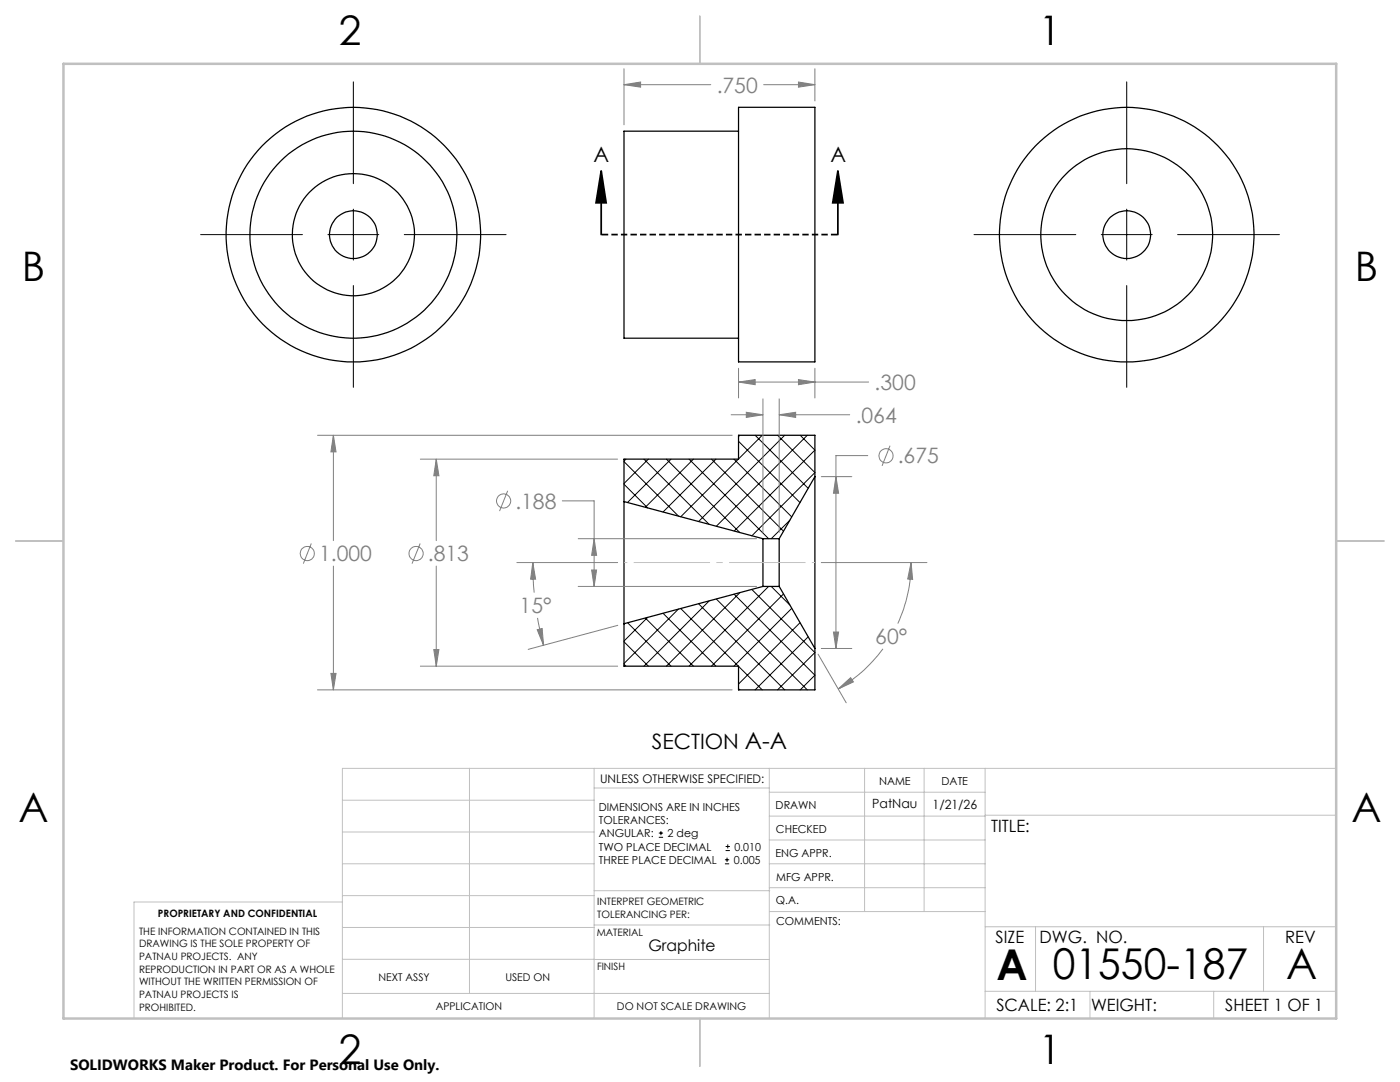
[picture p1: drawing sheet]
<svg xmlns="http://www.w3.org/2000/svg" width="279mm" height="216mm" viewBox="0 0 279 216" stroke-linecap="round" stroke-linejoin="round" font-family="sans-serif">
<g fill="none" stroke="#000" stroke-width=".25">
<path d="M147.4 21.4h15.2v50.8h-15.2zM147.4 26.2h-22.9v41.3h22.9M162.6 95.1v34.3M162.6 95.1v-8.2h-15.2v4.7h-22.9v8.5M162.6 95.1l-7.1 12.4M124.5 100.1v24.4M124.5 100.1l27.8 7.4M152.3 107.5v9.5M152.3 107.5h3.2M152.3 117h3.2M152.3 117l-27.8 7.5M155.5 107.5v9.5"/>
<path d="M155.5 117l7.1 12.4M124.5 124.5v8.4h22.9v4.8h15.2v-8.3"/>
<circle cx="70.5" cy="46.8" r="12.2"/>
<circle cx="70.5" cy="46.8" r="25.4"/>
<circle cx="70.5" cy="46.8" r="20.6"/>
<circle cx="70.6" cy="46.8" r="4.8"/>
<circle cx="224.9" cy="46.8" r="17.1"/>
<circle cx="224.9" cy="46.8" r="4.8"/>
<circle cx="224.9" cy="46.8" r="25.4"/>
</g>
<g fill="none" stroke="#000" stroke-width=".2">
<path d="M70.5 16.3v20.4M224.9 16.3v20.4M40 46.8h20.4M65.4 46.8h10.2M70.5 41.7v10.2M70.5 57v20.3M80.7 46.8h20.3M194.4 46.8h20.3M219.8 46.8h10.1M224.9 41.7v10.2M224.9 57v20.3M235 46.8h20.3"/>
<path d="M124.5 96.6l4.8 4.8M124.5 92.1l10.9 10.9M124.9 91.6l-.4 .4M128.5 91.6l13 13M129.4 91.6l-4.9 4.9M133 91.6l14.7 14.7M133.9 91.6l-8.7 8.7M137.5 91.6l15.9 15.9M138.4 91.6l-9.6 9.6M142 91.6l14.4 14.4M142.9 91.6l-10.6 10.6M146.5 91.6l11.5 11.6"/>
<path d="M147.4 88.1l12.3 12.2M147.6 86.9l-.2 .2M150.7 86.9l10.6 10.5M152.1 86.9l-16.2 16.2M155.2 86.9l7.4 7.4-12.6 12.6M156.6 86.9l-17.2 17.2M159.7 86.9l2.9 2.9-16.1 16.2M161.1 86.9l-18.2 18.1M141.5 119.9l-13 13M142.9 119.5l18.2 18.2M146.5 118.6l16.1 16.1-2.9 3M147.7 118.3l-14.7 14.6"/>
<path d="M150 117.6l12.6 12.6-7.4 7.5M153.4 117l-15.9 15.9M153.9 117l3.7 3.7M156.4 118.5l-14.4 14.4M157.6 103.8l-3.7 3.7M124.5 132.5l.4 .4M124.5 128.1l4.9 4.8M125.2 124.2l8.7 8.7M128.8 123.3l9.6 9.6M129.3 123.2l-4.8 4.7M132.3 122.4l10.6 10.5M135.4 121.5l-10.9 10.9"/>
<path d="M135.9 121.4l11.5 11.5M139.4 120.5l17.2 17.2M147.4 137.4l.2 .3M147.4 133l4.7 4.7M158 121.4l-11.5 11.5M159.7 124.2l-12.3 12.3M161.3 127.1l-10.6 10.6M131.5 167.1h.8M131.5 166.2h.8M131.9 165.8v.9M144.7 172.4h.8M144.7 171.6h.8"/>
<path d="M144.8 169.7h.9M144.8 168.9h.9M145.1 171.1v.9M145.2 168.5v.8"/>
</g>
<g fill="none" stroke="#808080" stroke-width=".2">
<path d="M124.5 16.9l3.3-.5v1zM124.5 13.7v11.2M124.5 16.9h17.4M152.4 16.9h10.2M159.3 16.4l3.3 .5-3.3 .5zM162.6 13.7v6.4M147.4 76.2l3.3-.5v1.1zM147.4 73.5v5.9M147.4 76.2h26M152.3 79.6v26.6M155.5 79.6v26.6M159.3 75.7l3.3 .5-3.3 .6z"/>
<path d="M162.6 73.5v5.9M63.4 86.9h82.7M66.5 86.9l.6 3.3h-1.1zM66.5 86.9v21M83.9 91.6h39.4M87.1 91.6l.5 3.3h-1zM87.1 91.6v16.3M101.3 97.9l-1.6 4.1M112.2 99.9h6.4v17.1M145.9 82.8h6.4M148.9 82.3l3.4 .5-3.4 .5zM155.5 82.8l3.3-.5v1z"/>
<path d="M155.5 82.8h14.1M163.9 95.1h6.1M166.8 95.1l.6 3.3h-1.1zM173.2 90.9h-6.4v38.5M177.6 88.9l-1.6 4.1M62.1 108.4l-1.6 4.1M66.5 113v24.7M83.9 108.4l-1.7 4.1M87.1 113v19.9M103.2 112.3h20.1M106.3 112.3l.6 3.3h-1zM106.3 112.3l.3 6"/>
<path d="M115.4 117h35.6M115.4 107.5h35.6M118.1 113.7h1l-.5 3.3zM118.6 107.5l.5 3.3h-1zM163.9 112.3h21.1M181.8 112.3l.3 3.3-.9-.1zM181.8 112.3a29.2 29.2 0 0 1-2.6 12.1M63.4 137.7h82.7M66 134.4h1.1l-.6 3.3zM83.9 132.9h39.4M86.6 129.6h1l-.5 3.3zM107.2 125.7l1-.3 .3 3.4z"/>
<path d="M107.3 123.3l1.2 5.5M123.3 124.8l-17.9 4.8M163.3 130.5l5.6 9.7M163.9 129.4h6.1M166.3 126.1h1.1l-.6 3.3zM167.3 137.5l2.5-2.3 .5 .9zM176.2 129.5a28.8 28.8 0 0 1-8.9 8"/>
<circle cx="100.5" cy="100" r="1.41"/>
<circle cx="176.8" cy="91" r="1.4"/>
<circle cx="61.3" cy="110.4" r="1.41"/>
<circle cx="83" cy="110.4" r="1.42"/>
</g>
<path d="M120 34.1l1 6.4h-2zM120 34.1v12.7M167.2 34.1l1 6.4h-2zM167.2 34.1v12.7" fill="none" stroke="#000" stroke-width=".35"/>
<path d="M167.2 46.8h-47.2" fill="none" stroke="#000" stroke-width=".35" stroke-dasharray="1.3 .6" stroke-dashoffset="-.1" stroke-linecap="butt"/>
<path d="M124.6 112.2h38.1" fill="none" stroke="#c0c0c0" stroke-width=".2" stroke-dasharray="15.2 1.3 1.3 1.3" stroke-dashoffset="-1.9" stroke-linecap="butt"/>
<g fill="none" stroke="#c0c0c0" stroke-width=".2">
<path d="M68.3 159.7h50.3M93.7 153.3v44.9M118.6 153.3v49.9M118.6 157.2h34.9M153.5 153.3v49.9M153.5 158.1h43.1M172.5 153.3v28.6M184.4 153.3v28.6M196.6 153.3v49.9M266.7 153.3h-198.4v49.9M68.3 178.7h50.3M68.3 172.4h50.3"/>
<path d="M68.3 166h50.3M68.3 180h-41.6v23.2M118.6 177.7h35M153.5 167.6h43.1M153.5 162.8h43.1M153.5 172.4h43.1M153.5 177.1h43.1M196.6 162.7h70.1M68.3 198.2h85.2M68.3 191.4l85.2 .1M68.3 185.1h50.3M118.6 184.6h35"/>
<path d="M153.6 181.9h43M196.6 197.8h70.1M196.6 184.9h70.1M206.7 184.9v12.9M217.5 197.8v5.4M242.2 197.8v5.4M252.2 184.9v12.9"/>
</g>
<path d="M139.7 3.2v9.5M3.1 107.9h9.6M266.7 107.9h9.5M139.7 203.2v9.6" fill="none" stroke="#c0c0c0" stroke-width=".25"/>
<path d="M12.7 12.7h254v190.5h-254z" fill="none" stroke="#c0c0c0" stroke-width=".5"/>
<path d="M167.2 34.1l1 6.4h-2zM120 34.1l1 6.4h-2z" fill="#000"/>
<g fill="#808080">
<path d="M147.4 76.2l3.3-.5v1.1zM159.3 75.7l3.3 .5-3.3 .6zM124.5 16.9l3.3-.5v1zM159.3 16.4l3.3 .5-3.3 .5zM87.1 91.6l.5 3.3h-1zM86.6 129.6h1l-.5 3.3zM66.5 86.9l.6 3.3h-1.1zM66 134.4h1.1l-.6 3.3zM166.3 126.1h1.1l-.6 3.3zM166.8 95.1l.6 3.3h-1.1zM118.1 113.7h1l-.5 3.3zM118.6 107.5l.5 3.3h-1zM148.9 82.3l3.4 .5-3.4 .5zM155.5 82.8l3.3-.5v1z"/>
<path d="M167.3 137.5l2.5-2.3 .5 .9zM181.8 112.3l.3 3.3-.9-.1zM106.3 112.3l.6 3.3h-1zM107.2 125.7l1-.3 .3 3.4z"/>
</g>
<g font-size="8.5">
<text x="198.9" y="195.5">A</text>
<text x="210.1" y="195.4">01550-187</text>
<text x="256.7" y="195.4">A</text>
</g>
<g font-size="8.1">
<text x="67.6" y="8.9">2</text>
<text x="207.3" y="8.9">1</text>
<text x="4.4" y="56.2">B</text>
<text x="270.4" y="56.2">B</text>
<text x="3.7" y="164.1">A</text>
<text x="269.7" y="164.1">A</text>
<text x="67.6" y="212.4">2</text>
<text x="207.3" y="212.4">1</text>
</g>
<g font-size="4.2" fill="#808080">
<text x="143" y="18.5">.750</text>
<text x="174.6" y="77.8">.300</text>
<text x="170.8" y="84.3">.064</text>
<text x="179.2" y="92.5">.675</text>
<text x="102.9" y="101.5">.188</text>
<text x="63.7" y="112">1.000</text>
<text x="85.4" y="112">.813</text>
<text x="103.7" y="122.4">15°</text>
<text x="174.7" y="128.5">60°</text>
</g>
<g font-size="4.2">
<text x="118.5" y="32.3">A</text>
<text x="165.7" y="32.3">A</text>
<text x="130.1" y="149.4">SECTION A-A</text>
</g>
<g font-size="3.4">
<text x="197.8" y="166">TITLE:</text>
<text x="198.7" y="188.1">SIZE</text>
<text x="207.5" y="188.1">DWG. NO.</text>
<text x="256.5" y="188.2">REV</text>
<text x="198.8" y="201.7">SCALE: 2:1</text>
<text x="217.7" y="201.8">WEIGHT:</text>
<text x="244.5" y="201.7">SHEET 1 OF 1</text>
</g>
<text font-size="3.2" x="129.4" y="189.8">Graphite</text>
<text font-size="3" x="14" y="213.5">SOLIDWORKS Maker Product. For Personal Use Only.</text>
<g font-size="2.5">
<text x="174.1" y="161.3">PatNau</text>
<text x="186.1" y="161.4">1/21/26</text>
</g>
<text font-size="2.4" x="119.8" y="156.2">UNLESS OTHERWISE SPECIFIED:</text>
<g font-size="2.2">
<text x="119.5" y="161.8">DIMENSIONS ARE IN INCHES</text>
<text x="154.8" y="161.4">DRAWN</text>
<text x="175.4" y="156.6">NAME</text>
<text x="187.9" y="156.7">DATE</text>
<text x="119.5" y="164.4">TOLERANCES:</text>
<text x="119.5" y="167.1">ANGULAR:</text>
<text x="133.2" y="167.1">2 deg</text>
<text x="154.9" y="166.3">CHECKED</text>
<text x="119.5" y="172.4">THREE PLACE DECIMAL</text>
<text x="119.5" y="169.7">TWO PLACE DECIMAL</text>
<text x="146.4" y="172.4">0.005</text>
<text x="146.6" y="169.7">0.010</text>
<text x="154.8" y="170.9">ENG APPR.</text>
<text x="154.9" y="175.7">MFG APPR.</text>
<text x="154.9" y="180.4">Q.A.</text>
<text x="154.9" y="184.6">COMMENTS:</text>
</g>
<g font-size="2.1">
<text x="75.5" y="195.7">NEXT ASSY</text>
<text x="100.9" y="195.7">USED ON</text>
<text x="86.9" y="201.5">APPLICATION</text>
<text x="123.1" y="201.6">DO NOT SCALE DRAWING</text>
</g>
<g font-size="2">
<text x="31.5" y="182.9">PROPRIETARY AND CONFIDENTIAL</text>
<text x="119.2" y="180.6">INTERPRET GEOMETRIC</text>
<text x="119.2" y="183.1">TOLERANCING PER:</text>
<text x="27.8" y="186.5">THE INFORMATION CONTAINED IN THIS</text>
<text x="27.8" y="189">DRAWING IS THE SOLE PROPERTY OF</text>
<text x="27.8" y="191.6">PATNAU PROJECTS. ANY</text>
<text x="119.1" y="186.7">MATERIAL</text>
<text x="27.8" y="194.1">REPRODUCTION IN PART OR AS A WHOLE</text>
<text x="27.8" y="196.6">WITHOUT THE WRITTEN PERMISSION OF</text>
<text x="119.1" y="193.5">FINISH</text>
<text x="27.8" y="199.1">PATNAU PROJECTS IS</text>
<text x="27.8" y="201.7">PROHIBITED.</text>
</g>
</svg>
